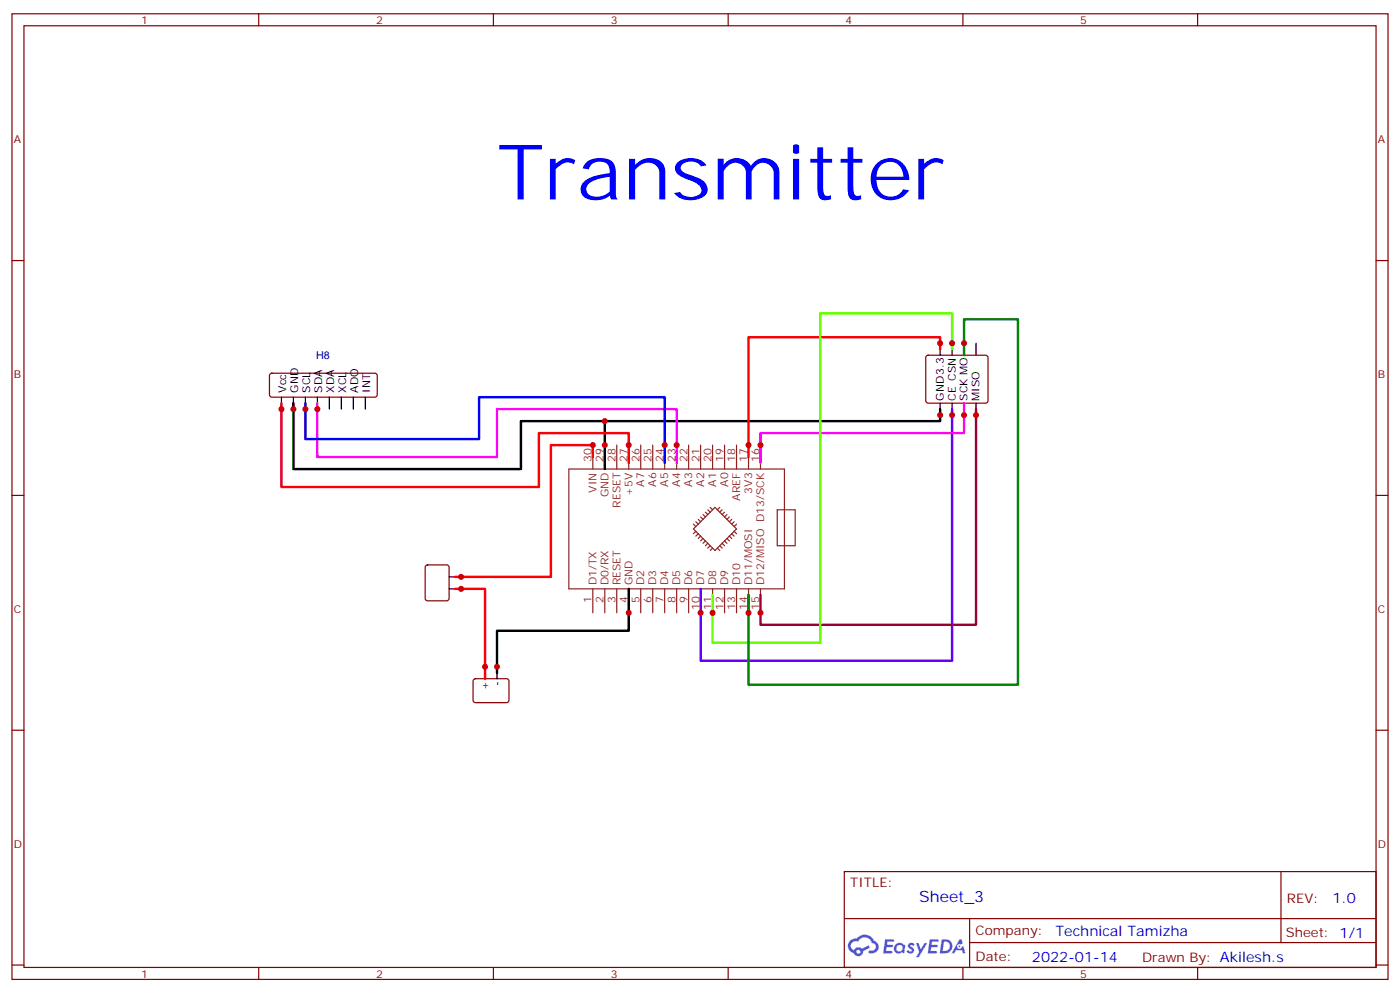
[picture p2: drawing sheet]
<svg xmlns="http://www.w3.org/2000/svg" width="412mm" height="292mm" viewBox="0 0 412 292" stroke-linecap="round" stroke-linejoin="round" font-family="sans-serif">
<g fill="none" stroke="#870000" stroke-width=".35">
<path d="M3.5 4.1h405.4v284.3h-405.4zM7.1 7.6h398.2v277.3h-398.2zM76.2 4.1v3.5M145.3 4.1v3.5M214.5 4.1v3.5M283.6 4.1v3.5M352.8 4.1v3.5M3.5 76.7h3.6M405.3 76.7h3.6M3.5 145.9h3.6M405.3 145.9h3.6M3.5 215h3.6"/>
<path d="M405.3 215h3.6M248.7 256.6h156.6v28.3h-156.6zM377.3 256.7v20.8M248.7 270.5h156.5M285.6 277.5h119.6M285.6 270.5v14.1M3.5 284.2h3.6M76.2 284.9v3.5M145.3 284.9v3.5M214.5 284.9v3.5M283.6 284.9v3.5M352.8 284.9v3.5"/>
<path d="M405.3 284.2h3.6"/>
</g>
<g fill="#5487ff">
<path d="M267.7 277.8a1.22 1.22 0 0 1 1.7 .3l-.4 .6a.47 .47 0 0 0-.3-.4 .47 .47 0 0 0-.5 .1l.1 .3a1.14 1.14 0 0 1 .8 1.7 1.14 1.14 0 0 1-1.9 0l-.2-.2 .5-.5 .7 .4a.29 .29 0 0 0 .3-.2 .29 .29 0 0 0-.2-.4 1.04 1.04 0 0 1-.6-1.7z"/>
<path d="M260.7 276.6h2.4l.3 .2-.2 .5h-1.8l-.1 .9h1.5l.3 .3-.3 .4h-1.6l-.2 1.1 1.7 .1 .2 .3-.2 .3h-2.6z"/>
<path d="M273.8 276.6h2.4l.3 .2-.1 .5h-1.8l-.2 .9h1.6l.3 .3-.4 .4h-1.6l-.1 1.1 1.7 .1 .2 .3-.2 .3h-2.6z"/>
<path d="M282.6 276.6h.7l.3 1.2-.6 .3a.69 .69 0 0 0-1 .3 .69 .69 0 0 0 .4 1 .69 .69 0 0 0 .9-.6l.5-.3 .6 2.2h-.8l-.2-.9h-1.8l-.5 .9h-.8z"/>
<path d="M269.8 277.7h.8l.6 1.8 1.1-1.8h.9l-2.6 4.1h-.8l.9-1.5z"/>
<path d="M277.4 276.6l-.6 4.1h1.3a2.11 2.11 0 0 0 2.5-2.1 2.11 2.11 0 0 0-2.5-2zM278.1 277.3a1.39 1.39 0 0 1 1.7 1.4 1.39 1.39 0 0 1-1.8 1.3h-.3z"/>
<path d="M263.7 278.2a1.54 1.54 0 0 0-.1 2.1 1.54 1.54 0 0 0 2.2 .2l.6 .2 .3-2.3-.2-.2-.4-.1a1.49 1.49 0 0 0-2.4 .1zM264 279.2a.94 .94 0 0 1 1.8 0 .94 .94 0 0 1-1.8 0z"/>
<path d="M250.4 276.9a2.18 2.18 0 0 0 1.1 3.8 1.44 1.44 0 0 0 1.6 .9 1.44 1.44 0 0 0 1.2-1.5l2-1-.5-.7-1.9 .9a1.47 1.47 0 0 0-2.4 .5 1.39 1.39 0 0 1-.7-2 1.39 1.39 0 0 1 2-.4 2.12 2.12 0 0 1 2.2-1.3 2.12 2.12 0 0 1 1.9 1.6 1.14 1.14 0 0 1 1.1 1.5 1.14 1.14 0 0 1-1.7 .7 .43 .43 0 0 0-.5 .3 .43 .43 0 0 0 .4 .5 1.98 1.98 0 0 0 2.5-1.2 1.98 1.98 0 0 0-1.2-2.5 3.1 3.1 0 0 0-5.3-.7l-.9 .1zM252.3 280.2a.55 .55 0 0 1 1.1 0 .55 .55 0 0 1-1.1 0z"/>
<circle cx="282.6" cy="278.7" r=".26"/>
</g>
<g fill="none" stroke="#8c2424" stroke-width=".35">
<path d="M167.6 138.1h63.5v35.3h-63.5zM174.6 131.1v7M178.2 131.1v7M181.7 131.1v7M185.2 131.1v7M188.7 131.1v7M192.3 131.1v7M195.8 131.1v7M199.3 131.1v7M202.8 131.1v7M206.4 131.1v7M209.9 131.1v7"/>
<path d="M213.4 131.1v7M217 131.1v7M220.5 131.1v7M224 131.1v7M204.3 154.3l.7 .7M205 156.5l-.7 .7M205 153.6l.7 .7M205.7 157.2l-.7 .7M205.7 152.9l.7 .7M206.4 157.9l-.7 .7M206.4 152.2l.7 .7M207.1 158.6l-.7 .7"/>
<path d="M207.1 151.5l.7 .7M207.8 159.3l-.7 .7M207.8 150.8l.7 .7M208.5 160l-.7 .7M208.5 150.1l.7 .7M209.2 149.4l.7 .7M210.6 149.4l6.4 6.4-6.4 6.3-6.3-6.3zM212 149.4l-.7 .7M212.7 150.1l-.7 .7M212.7 160l.7 .7M213.4 150.8l-.7 .7M213.4 159.3l.7 .7"/>
<path d="M214.1 151.5l-.7 .7M214.1 158.6l.7 .7M214.8 152.2l-.7 .7M214.8 157.9l.7 .7M215.5 152.9l-.7 .7M215.5 157.2l.8 .7M216.3 153.6l-.8 .7M216.3 156.5l.7 .7M217 154.3l-.7 .7M229 150.1h5.2v10.6h-5.2zM174.6 173.4v7M178.2 173.4v7"/>
<path d="M181.7 173.4v7M185.2 173.4v7M188.7 173.4v7M192.3 173.4v7M195.8 173.4v7M199.3 173.4v7M202.8 173.4v7M206.4 173.4v7M209.2 160.7l-.7 .7M209.9 173.4v7M209.9 161.4l-.7 .7M211.3 161.4l.7 .7"/>
<path d="M212 160.7l.7 .7M213.4 173.4v7M217 173.4v7M220.5 173.4v7M224 173.4v7"/>
</g>
<path d="M79.6 110.1l.5-.2h30.3l.5 .2 .2 .5v5.6l-.2 .5-.5 .2h-30.3l-.5-.2-.2-.5v-5.6zM272.9 104.8l.5-.2h16.9l.5 .2 .2 .5v12.7l-.2 .5-.5 .2h-16.9l-.5-.2-.2-.5v-12.7zM125.5 166.5l.4-.2h5.7l.6 .5 .1 9.4-.5 .7h-5.9l-.6-.4-.1-9.5zM139.6 200.1l.5-.3 9.4 .1 .4 .7v5.9l-.7 .4-9.4-.1-.5-.6v-5.6z" fill="none" stroke="#870000" stroke-width=".35"/>
<g fill="none" stroke="#000" stroke-width=".35">
<path d="M82.9 116.9v3.6M86.4 116.9v3.6M90 116.9v3.6M93.5 116.9v3.6M97 116.9v3.6M100.5 116.9v3.6M104.1 116.9v3.6M107.6 116.9v3.6M276.9 101.1v3.5M276.9 118.7v3.5M280.5 101.1v3.5M280.5 118.7v3.5"/>
<path d="M284 101.1v3.5M284 118.7v3.5M287.5 101.1v3.5M287.5 118.7v3.5M132.3 173.4h3.5M132.3 169.9h3.5M142.9 196.3v3.5M146.4 196.3v3.5"/>
</g>
<path d="M280.5 120.5v74.1h-74.1v-21.2" fill="none" stroke="#60f" stroke-width=".71"/>
<path d="M93.5 118.7v15.9h52.9v-14.1h52.9v15.8M284 118.7v8.8h-60v8.8" fill="none" stroke="#f0f" stroke-width=".71"/>
<path d="M287.5 120.5v63.5h-63.5v-8.8" fill="none" stroke="#903" stroke-width=".71"/>
<path d="M86.4 118.7v19.4h67.1v-14.1h24.7M276.9 120.5v3.5h-98.7v14.1M185.2 173.4v12.3h-38.8v12.4" fill="none" stroke="#000" stroke-width=".71"/>
<path d="M82.9 118.7v24.7h75.8v-15.9h26.5v8.8M276.9 102.8v-3.5h-56.4v35.3M174.6 134.6v-3.5h-12.3v38.8h-28.2M134.1 173.4h8.8v26.4" fill="none" stroke="#f00" stroke-width=".71"/>
<path d="M280.5 102.8v-10.5h-38.8v97h-31.8v-14.1" fill="none" stroke="#6f0" stroke-width=".71"/>
<path d="M284 104.6v-10.6h15.9v107.6h-79.4v-26.4" fill="none" stroke="#008700" stroke-width=".71"/>
<path d="M90 118.7v10.6h51.1v-12.4h54.7v19.4" fill="none" stroke="#00f" stroke-width=".71"/>
<g fill="#c00">
<circle cx="206.4" cy="180.4" r=".88"/>
<circle cx="280.5" cy="122.2" r=".88"/>
<circle cx="224" cy="131.1" r=".88"/>
<circle cx="284" cy="122.2" r=".88"/>
<circle cx="224" cy="180.4" r=".88"/>
<circle cx="287.5" cy="122.2" r=".88"/>
<circle cx="276.9" cy="122.2" r=".88"/>
<circle cx="220.5" cy="131.1" r=".88"/>
<circle cx="276.9" cy="101.1" r=".88"/>
<circle cx="209.9" cy="180.4" r=".88"/>
<circle cx="280.5" cy="101.1" r=".88"/>
<circle cx="220.5" cy="180.4" r=".88"/>
<circle cx="284" cy="101.1" r=".88"/>
<circle cx="178.2" cy="131.1" r=".88"/>
<circle cx="199.3" cy="131.1" r=".88"/>
<circle cx="195.8" cy="131.1" r=".88"/>
<circle cx="185.2" cy="131.1" r=".88"/>
<circle cx="178.2" cy="124" r=".88"/>
<circle cx="82.9" cy="120.5" r=".88"/>
<circle cx="86.4" cy="120.5" r=".88"/>
<circle cx="90" cy="120.5" r=".88"/>
<circle cx="93.5" cy="120.5" r=".88"/>
<circle cx="185.2" cy="180.4" r=".88"/>
<circle cx="146.4" cy="196.3" r=".88"/>
<circle cx="142.9" cy="196.3" r=".88"/>
<circle cx="135.8" cy="173.4" r=".88"/>
<circle cx="174.6" cy="131.1" r=".88"/>
<circle cx="135.8" cy="169.9" r=".88"/>
</g>
<text font-size="22.6" fill="#00f" x="146.4" y="58.7">Transmitter</text>
<text font-size="4.6" fill="#00f" x="270.8" y="265.7">Sheet_3</text>
<g font-size="4.2" fill="#00f">
<text x="392.5" y="265.9">1.0</text>
<text x="310.9" y="275.5">Technical Tamizha</text>
<text x="304" y="283.3">2022-01-14</text>
</g>
<g font-size="3.9" fill="#800">
<text x="250.5" y="261.2">TITLE:</text>
<text x="379.1" y="265.9">REV:</text>
<text x="287.4" y="275.4">Company:</text>
<text x="378.7" y="276">Sheet: 1/1</text>
<text x="287.4" y="283.1">Date:</text>
<text x="336.4" y="283.2">Drawn By: Akilesh.s</text>
</g>
<g font-size="3.2" fill="#800">
<text x="41.6" y="7.1">1</text>
<text x="110.8" y="7.1">2</text>
<text x="179.9" y="7.1">3</text>
<text x="249.1" y="7.1">4</text>
<text x="318.2" y="7.1">5</text>
<text x="4.1" y="42.2">A</text>
<text x="405.9" y="42.2">A</text>
<text x="4.1" y="111.3">B</text>
<text x="405.9" y="111.3">B</text>
<text x="4.1" y="180.4">C</text>
<text x="405.9" y="180.4">C</text>
<text x="4.1" y="249.6">D</text>
<text x="405.9" y="249.6">D</text>
<text x="41.6" y="287.9">1</text>
<text x="110.8" y="287.9">2</text>
<text x="179.9" y="287.9">3</text>
<text x="249.1" y="287.9">4</text>
<text x="318.2" y="287.9">5</text>
</g>
<text font-size="3.2" fill="#000080" x="93.1" y="105.7">H8</text>
<g font-size="3.2">
<text x="84.3" y="115.6" transform="rotate(-90 84.3 115.6)">Vcc</text>
<text x="87.8" y="115.6" transform="rotate(-90 87.8 115.6)">GND</text>
<text x="91.4" y="115.6" transform="rotate(-90 91.4 115.6)">SCL</text>
<text x="94.9" y="115.6" transform="rotate(-90 94.9 115.6)">SDA</text>
<text x="98.4" y="115.6" transform="rotate(-90 98.4 115.6)">XDA</text>
<text x="102" y="115.6" transform="rotate(-90 102 115.6)">XCL</text>
<text x="105.5" y="115.6" transform="rotate(-90 105.5 115.6)">ADO</text>
<text x="109" y="115.6" transform="rotate(-90 109 115.6)">INT</text>
<text x="278" y="118" transform="rotate(-90 278 118)">GND3.3</text>
<text x="281.5" y="118" transform="rotate(-90 281.5 118)">CE CSN</text>
<text x="285" y="118" transform="rotate(-90 285 118)">SCK MO</text>
<text x="288.6" y="118" transform="rotate(-90 288.6 118)">MISO</text>
<text x="143.9" y="203.2" transform="rotate(-90 143.9 203.2)">+</text>
<text x="147.5" y="202" transform="rotate(-90 147.5 202)">-</text>
</g>
<g font-size="3.2" fill="#8d2323">
<text x="174.3" y="136" transform="rotate(-90 174.3 136)">30</text>
<text x="177.8" y="136" transform="rotate(-90 177.8 136)">29</text>
<text x="181.3" y="136" transform="rotate(-90 181.3 136)">28</text>
<text x="184.9" y="136" transform="rotate(-90 184.9 136)">27</text>
<text x="188.4" y="136" transform="rotate(-90 188.4 136)">26</text>
<text x="191.9" y="136" transform="rotate(-90 191.9 136)">25</text>
<text x="195.4" y="136" transform="rotate(-90 195.4 136)">24</text>
<text x="199" y="136" transform="rotate(-90 199 136)">23</text>
<text x="202.5" y="136" transform="rotate(-90 202.5 136)">22</text>
<text x="206" y="136" transform="rotate(-90 206 136)">21</text>
<text x="209.5" y="136" transform="rotate(-90 209.5 136)">20</text>
<text x="213.1" y="136" transform="rotate(-90 213.1 136)">19</text>
<text x="216.6" y="136" transform="rotate(-90 216.6 136)">18</text>
<text x="220.1" y="136" transform="rotate(-90 220.1 136)">17</text>
<text x="223.7" y="136" transform="rotate(-90 223.7 136)">16</text>
<text x="189.8" y="143.4" transform="rotate(-90 189.8 143.4)">A7</text>
<text x="193.3" y="143.4" transform="rotate(-90 193.3 143.4)">A6</text>
<text x="196.8" y="143.4" transform="rotate(-90 196.8 143.4)">A5</text>
<text x="200.4" y="143.4" transform="rotate(-90 200.4 143.4)">A4</text>
<text x="203.9" y="143.4" transform="rotate(-90 203.9 143.4)">A3</text>
<text x="207.4" y="143.4" transform="rotate(-90 207.4 143.4)">A2</text>
<text x="211" y="143.4" transform="rotate(-90 211 143.4)">A1</text>
<text x="214.5" y="143.4" transform="rotate(-90 214.5 143.4)">A0</text>
<text x="175.7" y="145" transform="rotate(-90 175.7 145)">VIN</text>
<text x="179.2" y="146.5" transform="rotate(-90 179.2 146.5)">GND</text>
<text x="182.7" y="149.5" transform="rotate(-90 182.7 149.5)">RESET</text>
<text x="186.3" y="146" transform="rotate(-90 186.3 146)">+5V</text>
<text x="218" y="147.4" transform="rotate(-90 218 147.4)">AREF</text>
<text x="221.5" y="145.4" transform="rotate(-90 221.5 145.4)">3V3</text>
<text x="175.7" y="172.3" transform="rotate(-90 175.7 172.3)">D1/TX</text>
<text x="179.2" y="172.3" transform="rotate(-90 179.2 172.3)">D0/RX</text>
<text x="182.7" y="172.3" transform="rotate(-90 182.7 172.3)">RESET</text>
<text x="186.3" y="172.3" transform="rotate(-90 186.3 172.3)">GND</text>
<text x="189.8" y="172.3" transform="rotate(-90 189.8 172.3)">D2</text>
<text x="193.3" y="172.3" transform="rotate(-90 193.3 172.3)">D3</text>
<text x="196.8" y="172.3" transform="rotate(-90 196.8 172.3)">D4</text>
<text x="200.4" y="172.3" transform="rotate(-90 200.4 172.3)">D5</text>
<text x="203.9" y="172.3" transform="rotate(-90 203.9 172.3)">D6</text>
<text x="207.4" y="172.3" transform="rotate(-90 207.4 172.3)">D7</text>
<text x="211" y="172.3" transform="rotate(-90 211 172.3)">D8</text>
<text x="214.5" y="172.3" transform="rotate(-90 214.5 172.3)">D9</text>
<text x="218" y="172.3" transform="rotate(-90 218 172.3)">D10</text>
<text x="221.5" y="172.3" transform="rotate(-90 221.5 172.3)">D11/MOSI</text>
<text x="225.1" y="172.3" transform="rotate(-90 225.1 172.3)">D12/MISO D13/SCK</text>
<text x="174.3" y="177.5" transform="rotate(-90 174.3 177.5)">1</text>
<text x="177.8" y="177.5" transform="rotate(-90 177.8 177.5)">2</text>
<text x="181.3" y="177.5" transform="rotate(-90 181.3 177.5)">3</text>
<text x="184.9" y="177.5" transform="rotate(-90 184.9 177.5)">4</text>
<text x="188.4" y="177.5" transform="rotate(-90 188.4 177.5)">5</text>
<text x="191.9" y="177.5" transform="rotate(-90 191.9 177.5)">6</text>
<text x="195.4" y="177.5" transform="rotate(-90 195.4 177.5)">7</text>
<text x="199" y="177.5" transform="rotate(-90 199 177.5)">8</text>
<text x="202.5" y="177.5" transform="rotate(-90 202.5 177.5)">9</text>
<text x="206" y="179.5" transform="rotate(-90 206 179.5)">10</text>
<text x="209.5" y="179.5" transform="rotate(-90 209.5 179.5)">11</text>
<text x="213.1" y="179.5" transform="rotate(-90 213.1 179.5)">12</text>
<text x="216.6" y="179.5" transform="rotate(-90 216.6 179.5)">13</text>
<text x="220.1" y="179.5" transform="rotate(-90 220.1 179.5)">14</text>
<text x="223.7" y="179.5" transform="rotate(-90 223.7 179.5)">15</text>
</g>
</svg>
